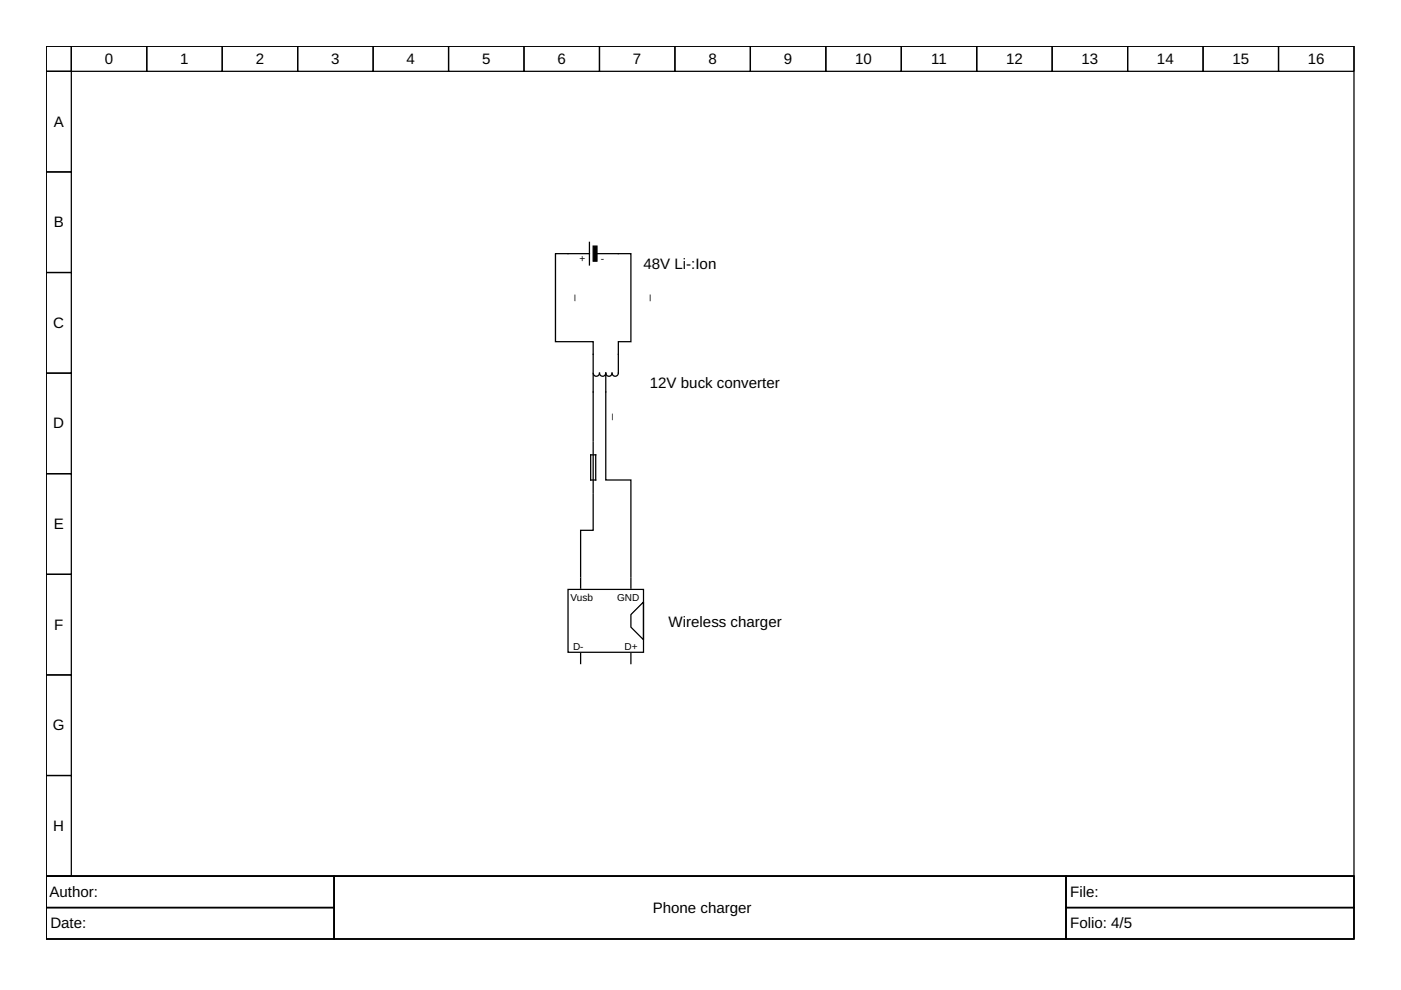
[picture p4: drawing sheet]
<svg xmlns="http://www.w3.org/2000/svg" width="297mm" height="210mm" viewBox="0 0 297 210" stroke-linecap="round" stroke-linejoin="round" font-family="sans-serif">
<g fill="none" stroke="#000" stroke-width=".27">
<path d="M9.8 9.8h277.3v176h-277.3zM9.8 9.8h5.3v5.3h-5.3zM9.8 15.1h5.3v21.4h-5.3zM15.1 9.8h16v5.3h-16zM31.1 9.8h16v5.3h-16zM47.1 9.8h16v5.3h-16zM63.1 9.8h16v5.3h-16zM79.1 9.8h16v5.3h-16zM95.1 9.8h16v5.3h-16zM111.1 9.8h16v5.3h-16zM127.1 9.8h16v5.3h-16zM143.1 9.8h16v5.3h-16z"/>
<path d="M159.1 9.8h16v5.3h-16zM175.1 9.8h16v5.3h-16zM191.1 9.8h16v5.3h-16zM207.1 9.8h16v5.3h-16zM223.1 9.8h16v5.3h-16zM239.1 9.8h16v5.3h-16zM255.1 9.8h16v5.3h-16zM271.1 9.8h16v5.3h-16zM9.8 36.5h5.3v21.3h-5.3zM9.8 57.8h5.3v21.3h-5.3zM125 53.8h-7.2v18.6h8v6.4M125 51.4v4.8"/>
<path d="M126.6 53.8h7.2v18.6h-2.7v6.7a.67 .67 0 0 1-.7 .7 .67 .67 0 0 1-.6-.7 .67 .67 0 0 1-.7 .7 .67 .67 0 0 1-.7-.7M9.8 79.1h5.3v21.3h-5.3zM128.4 79.1a.67 .67 0 0 1-.6 .7 .67 .67 0 0 1-.7-.7 .67 .67 0 0 1-.7 .7 .67 .67 0 0 1-.6-.7v14.4M128.4 79.1v22.7h5.4v20.5M125.2 96.4h1.1v5.4h-1.1zM125.8 93.8v10.6M9.8 100.4h5.3v21.4h-5.3zM125.8 104.7v7.7h-2.7v9.9M9.8 121.8h5.3v21.3h-5.3zM120.4 125h16v13.3h-16zM123.1 122.6v2.1M123.1 138.6v2.1"/>
<path d="M133.8 130.3l2.6-2.7v8l-2.6-2.6zM133.8 122.6v2.1M133.8 138.6v2.1M9.8 143.1h5.3v21.3h-5.3zM9.8 164.4h5.3v21.4h-5.3zM9.8 185.8h277.3v13.3h-277.3zM9.8 185.8h61v6.6h-61zM9.8 192.4h61v6.7h-61zM70.8 185.8h155.2v13.3h-155.2zM226 185.8h61.1v6.6h-61.1zM226 192.4h61.1v6.7h-61.1z"/>
</g>
<path d="M125.8 52.2h.8v3.2h-.8z" fill-rule="evenodd" fill="#000" stroke="#000" stroke-width=".27"/>
<g font-size="3.2">
<text x="22.2" y="13.5">0</text>
<text x="38.2" y="13.5">1</text>
<text x="54.2" y="13.5">2</text>
<text x="70.2" y="13.5">3</text>
<text x="86.2" y="13.5">4</text>
<text x="102.2" y="13.5">5</text>
<text x="118.2" y="13.5">6</text>
<text x="134.2" y="13.5">7</text>
<text x="150.2" y="13.5">8</text>
<text x="166.2" y="13.5">9</text>
<text x="181.3" y="13.5">10</text>
<text x="197.4" y="13.5">11</text>
<text x="213.3" y="13.5">12</text>
<text x="229.3" y="13.5">13</text>
<text x="245.3" y="13.5">14</text>
<text x="261.3" y="13.5">15</text>
<text x="277.3" y="13.5">16</text>
<text x="11.4" y="26.9">A</text>
<text x="11.4" y="48.2">B</text>
<text x="136.4" y="57">48V Li-:Ion</text>
<text x="11.3" y="69.5">C</text>
<text x="137.8" y="82.3">12V buck converter</text>
<text x="11.3" y="90.8">D</text>
<text x="11.4" y="112.2">E</text>
<text x="11.5" y="133.5">F</text>
<text x="141.8" y="133">Wireless charger</text>
<text x="11.2" y="154.8">G</text>
<text x="11.3" y="176.2">H</text>
<text x="10.5" y="190.2">Author:</text>
<text x="226.9" y="190.2">File:</text>
<text x="10.7" y="196.8">Date:</text>
<text x="138.4" y="193.5">Phone charger</text>
<text x="226.9" y="196.8">Folio: 4/5</text>
</g>
<g font-size="2.4">
<text x="121.5" y="63.9" transform="rotate(-90 121.5 63.9)">_</text>
<text x="137.5" y="63.9" transform="rotate(-90 137.5 63.9)">_</text>
<text x="129.5" y="89.1" transform="rotate(-90 129.5 89.1)">_</text>
</g>
<g font-size="2.1">
<text x="122.8" y="55.6">+</text>
<text x="127.4" y="55.6">-</text>
<text x="121" y="127.5">Vusb</text>
<text x="130.8" y="127.5">GND</text>
<text x="121.5" y="137.9">D-</text>
<text x="132.4" y="137.9">D+</text>
</g>
</svg>
